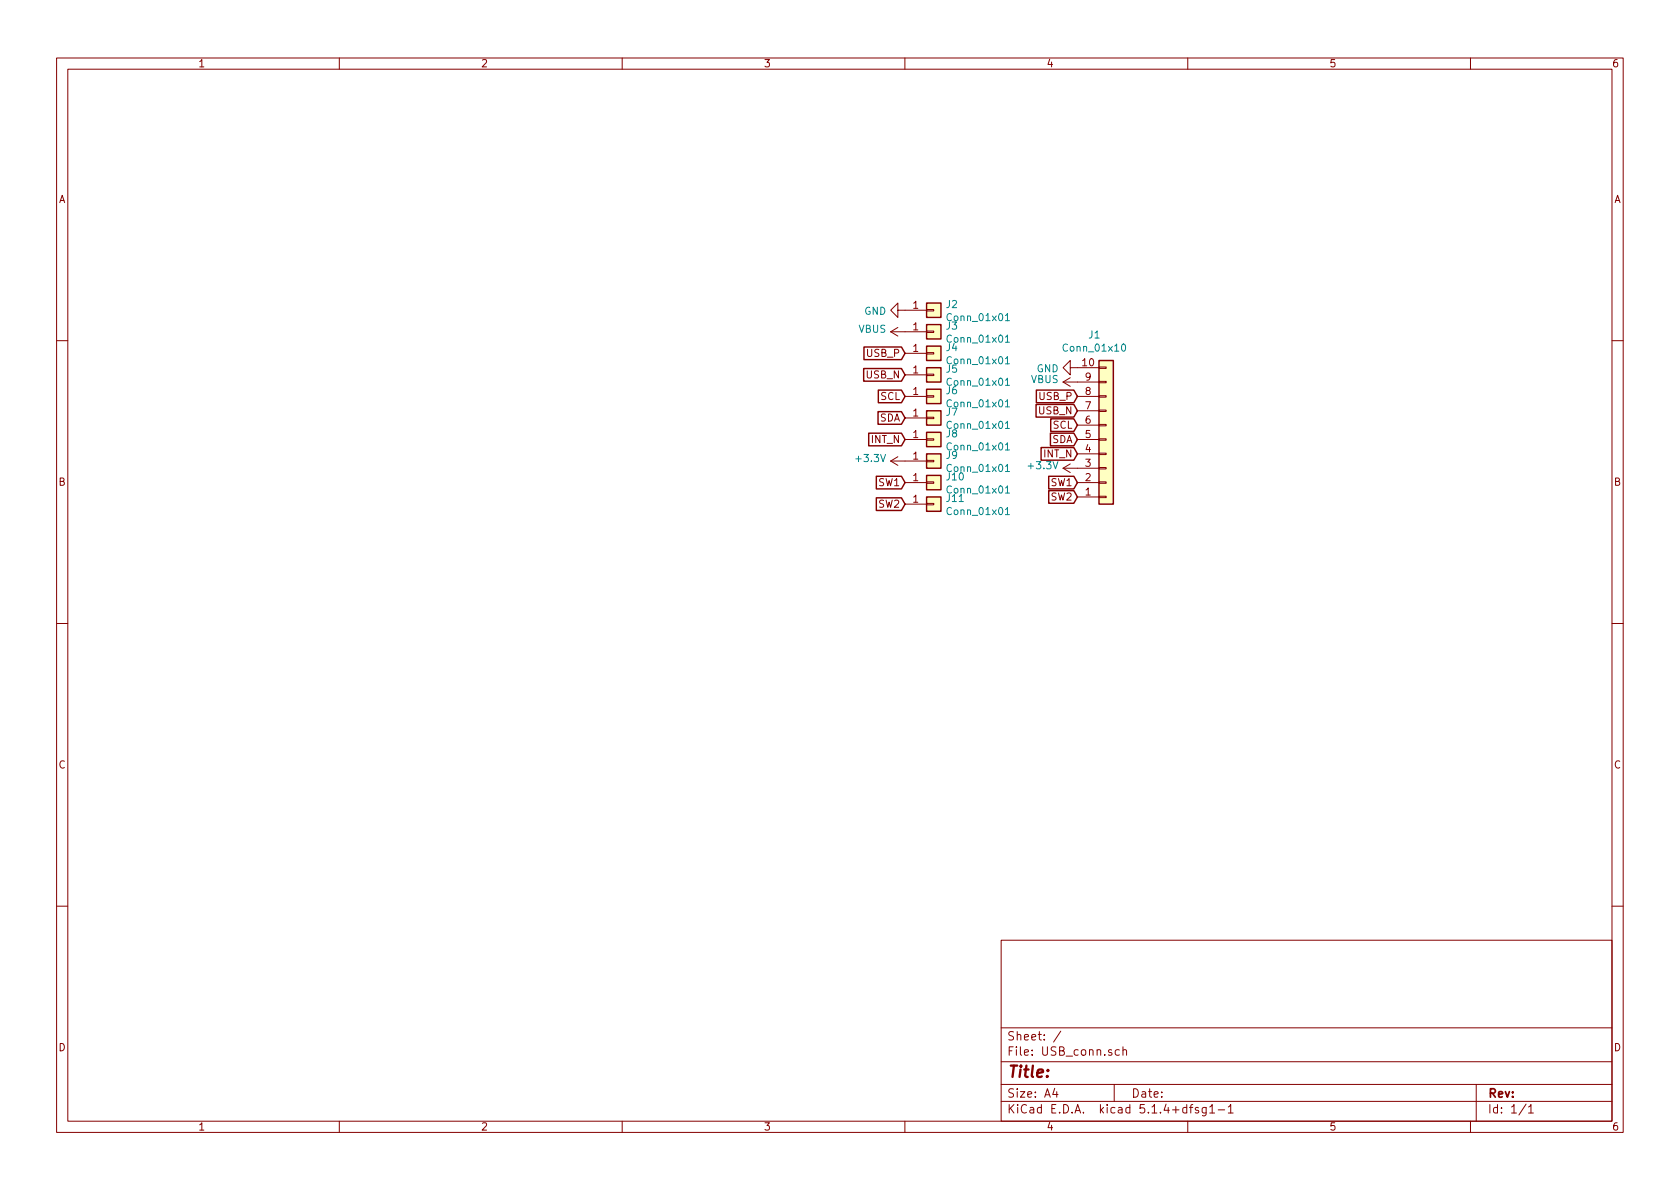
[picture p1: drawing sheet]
<svg xmlns="http://www.w3.org/2000/svg" width="297mm" height="210mm" viewBox="0 0 297 210" stroke-linecap="round" stroke-linejoin="round" font-family="sans-serif">
<g fill="none" stroke="#840000" stroke-width=".18">
<path d="M10 10.3h277v189.9h-277zM12 12.2h273v186.1h-273zM60 10.3v1.9M110 10.3v1.9M160 10.3v1.9M210 10.3v1.9M260 10.3v1.9M157.5 58.7h6.3M157.5 58.7l1.2 .7M158.7 54.9v-1.3l-1.2 1.3 1.2 1.2v-1.2h5.1M158.7 57.9l-1.2 .8M163.8 58.5h1.3v.3h-1.3z"/>
<path d="M163.8 54.7h1.3v.3h-1.3zM10 60.2h2M160 77.7h3.8M160 73.9h3.8M160 70.1h3.8M160 66.3h3.8M160 62.5h3.8M163.8 77.6h1.3v.2h-1.3zM163.8 73.8h1.3v.2h-1.3zM163.8 70h1.3v.2h-1.3zM163.8 66.2h1.3v.2h-1.3zM163.8 62.4h1.3v.2h-1.3z"/>
<path d="M188 67.6h6.3M188 67.6l1.2 .7M189.2 65v-1.3l-1.2 1.3 1.2 1.3v-1.3h5.1M189.2 66.8l-1.2 .8M190.5 77.7h3.8M190.5 70.1h3.8M190.5 75.2h3.8M190.5 72.6h3.8M194.3 72.5h1.3v.3h-1.3zM194.3 70h1.3v.2h-1.3zM194.3 67.4h1.3v.3h-1.3zM194.3 64.9h1.3v.2h-1.3z"/>
<path d="M194.3 75.1h1.3v.2h-1.3zM194.3 77.6h1.3v.2h-1.3zM285 60.2h2M157.5 81.5h6.3M157.5 81.5l1.2 .8M158.7 80.8l-1.2 .7M160 89.1h3.8M160 85.3h3.8M163.8 89h1.3v.3h-1.3zM163.8 85.2h1.3v.3h-1.3zM163.8 81.4h1.3v.3h-1.3zM188 82.8h6.3"/>
<path d="M188 82.8l1.2 .8M189.2 82l-1.2 .8M190.5 85.3h3.8M190.5 87.9h3.8M190.5 80.3h3.8M194.3 80.1h1.3v.3h-1.3zM194.3 82.7h1.3v.2h-1.3zM194.3 85.2h1.3v.3h-1.3zM194.3 87.8h1.3v.2h-1.3zM10 110.3h2M285 110.3h2M10 160.2h2"/>
<path d="M177 166.3h108v32h-108zM285 160.2h2M60 198.3v1.9M110 198.3v1.9M160 198.3v1.9M177 194.8h108M177 191.8h108M177 187.8h108M177 181.8h108M186.5 192.5l-.4 1h1M186.8 193v1M187.6 182.3l-1.3 2"/>
<path d="M197 191.8v3M197.9 185.7l-.4-.1-.3 .3 .1 .6 .2 .1 .4-.1M198.6 185.7l.2-.1 .3 .1 .1 .9M198.6 185.1v1.5M210 198.3v1.9M210.3 195.8h.6M210.9 195.3l-.4 .2v1.3M211.9 195.9l-.4-.1-.2 .2 .1 .3 .5 .1v.3h-.6M213.3 195.8v1.2l-.3 .3h-.4M213.3 195.9l-.5-.1-.3 .3 .1 .6 .2 .1 .5-.1M213.9 195.8l.4-.5v1.5M213.9 196.8h.9"/>
<path d="M215.4 196.3h1.1M217.2 195.8l.4-.5v1.5M217.2 196.8h.8M260 198.3v1.9M261 191.8v6.5M269.8 195.2l-1.2 2M270.3 195.8l.4-.5v1.5M270.3 196.8h.8"/>
</g>
<g fill="#ffffc2" stroke="#ffffc2" stroke-width=".18">
<path d="M163.8 87.9h2.6v2.5h-2.6z"/>
<path d="M163.8 84.1h2.6v2.5h-2.6z"/>
<path d="M163.8 80.3h2.6v2.5h-2.6z"/>
<path d="M163.8 76.4h2.6v2.6h-2.6z"/>
<path d="M163.8 72.6h2.6v2.6h-2.6z"/>
<path d="M163.8 68.8h2.6v2.6h-2.6z"/>
<path d="M163.8 65h2.6v2.6h-2.6z"/>
<path d="M163.8 61.2h2.6v2.5h-2.6z"/>
<path d="M163.8 57.4h2.6v2.5h-2.6z"/>
<path d="M163.8 53.6h2.6v2.5h-2.6z"/>
<path d="M194.3 63.7h2.5v25.4h-2.5z"/>
</g>
<g fill="none" stroke="#840000" stroke-width=".25">
<path d="M163.8 57.4h2.6v2.5h-2.6zM163.8 53.6h2.6v2.5h-2.6zM152.7 65.2h6.7l.6 1.1-.6 1.1h-6.7zM152.8 61.4h6.6l.6 1.1-.6 1.1h-6.6zM153.6 76.6h5.8l.6 1.1-.6 1.1h-5.8zM155.2 72.8h4.2l.6 1.1-.6 1.1h-4.2zM155.3 69h4.1l.6 1.1-.6 1.1h-4.1zM163.8 76.4h2.6v2.6h-2.6zM163.8 72.6h2.6v2.6h-2.6zM163.8 68.8h2.6v2.6h-2.6zM163.8 65h2.6v2.6h-2.6zM163.8 61.2h2.6v2.5h-2.6z"/>
<path d="M183.2 71.5h6.7l.6 1.1-.6 1.2h-6.7zM183.2 69h6.7l.6 1.1-.6 1.1h-6.7zM184.1 79.1h5.8l.6 1.2-.6 1.1h-5.8zM185.7 76.6h4.2l.6 1.1-.6 1.1h-4.2zM185.8 74.1h4.1l.6 1.1-.6 1.1h-4.1zM194.3 63.7h2.5v25.4h-2.5zM154.9 88h4.5l.6 1.1-.6 1.2h-4.5zM154.9 84.2h4.5l.6 1.1-.6 1.2h-4.5zM163.8 87.9h2.6v2.5h-2.6zM163.8 84.1h2.6v2.5h-2.6zM163.8 80.3h2.6v2.5h-2.6zM185.4 86.8h4.5l.6 1.1-.6 1.1h-4.5z"/>
<path d="M185.4 84.2h4.5l.6 1.1-.6 1.2h-4.5z"/>
</g>
<g fill="none" stroke="#008484" stroke-width=".18">
<path d="M177.8 59.6l.3-.3v1.2M177.8 55.8l.3-.4v1.3M177.8 56.7h.7M177.8 78.7l.3-.4v1.3M177.8 74.8l.3-.3v1.3M177.8 71l.3-.3v1.3M177.8 67.2l.3-.3v1.2M177.8 63.4l.3-.3v1.2M177.8 79.6h.7M177.8 75.8h.7M177.8 72h.7M177.8 68.1h.7"/>
<path d="M177.8 64.3h.7M177.8 60.5h.7M198.4 61l.2-.2a.69 .69 0 0 1 .4 .7 .69 .69 0 0 1-.4 .6l-.3-.2v-.3zM177.8 90.1l.3-.4v1.3M177.8 86.3l.3-.4v1.3M177.8 82.5l.3-.4v1.3M177.8 91h.7M177.8 87.2h.7M177.8 83.4h.7"/>
</g>
<text font-size="2.8" fill="#840000" x="178" y="190.5">Title:</text>
<g font-size="2.1" fill="#840000">
<text x="178" y="184">Sheet: /</text>
<text x="178" y="186.7">File: USB_conn.sch</text>
<text x="178" y="196.9">KiCad E.D.A. kicad 5.1.4+dfsg1-1</text>
<text x="178" y="194.1">Size: A4</text>
<text x="200" y="194.1">Date:</text>
<text x="263" y="194.1">Rev:</text>
<text x="263" y="196.9">Id: 1/1</text>
</g>
<g font-size="1.8" fill="#840000">
<text x="35" y="11.9">1</text>
<text x="85" y="11.9">2</text>
<text x="135" y="11.9">3</text>
<text x="185" y="11.9">4</text>
<text x="235" y="11.9">5</text>
<text x="285" y="11.9">6</text>
<text x="10.4" y="35.9">A</text>
<text x="285.4" y="35.9">A</text>
<text x="161.4" y="58.4">1</text>
<text x="161.4" y="54.6">1</text>
<text x="153.3" y="63.1">USB_P</text>
<text x="161.4" y="62.2">1</text>
<text x="191.4" y="64.8">10</text>
<text x="153.2" y="66.9">USB_N</text>
<text x="155.7" y="70.7">SCL</text>
<text x="161.4" y="69.8">1</text>
<text x="161.4" y="66">1</text>
<text x="183.8" y="70.7">USB_P</text>
<text x="191.9" y="69.8">8</text>
<text x="191.9" y="67.3">9</text>
<text x="155.5" y="74.5">SDA</text>
<text x="161.4" y="77.5">1</text>
<text x="161.4" y="73.7">1</text>
<text x="183.7" y="73.3">USB_N</text>
<text x="186.2" y="75.8">SCL</text>
<text x="191.9" y="77.5">5</text>
<text x="191.9" y="74.9">6</text>
<text x="191.9" y="72.4">7</text>
<text x="154.1" y="78.4">INT_N</text>
<text x="161.4" y="81.3">1</text>
<text x="184.6" y="80.9">INT_N</text>
<text x="186" y="78.4">SDA</text>
<text x="191.9" y="82.5">3</text>
<text x="191.9" y="80">4</text>
<text x="10.4" y="85.9">B</text>
<text x="155.4" y="89.8">SW2</text>
<text x="155.4" y="86">SW1</text>
<text x="161.4" y="88.9">1</text>
<text x="161.4" y="85.1">1</text>
<text x="185.9" y="88.5">SW2</text>
<text x="185.9" y="86">SW1</text>
<text x="191.9" y="87.6">1</text>
<text x="191.9" y="85.1">2</text>
<text x="285.4" y="85.9">B</text>
<text x="10.4" y="135.9">C</text>
<text x="285.4" y="135.9">C</text>
<text x="10.4" y="185.9">D</text>
<text x="285.4" y="185.9">D</text>
<text x="35" y="199.9">1</text>
<text x="85" y="199.9">2</text>
<text x="135" y="199.9">3</text>
<text x="185" y="199.9">4</text>
<text x="235" y="199.9">5</text>
<text x="285" y="199.9">6</text>
</g>
<g font-size="1.8" fill="#008484">
<text x="151.8" y="58.8">VBUS</text>
<text x="152.8" y="55.7">GND</text>
<text x="167.3" y="58.3">J3</text>
<text x="167.3" y="54.5">J2</text>
<text x="167.8" y="56.8">Conn_01x01</text>
<text x="192.5" y="59.9">J1</text>
<text x="167.3" y="65.9">J5</text>
<text x="167.3" y="62.1">J4</text>
<text x="167.8" y="64.4">Conn_01x01</text>
<text x="167.8" y="60.6">Conn_01x01</text>
<text x="183.3" y="65.8">GND</text>
<text x="188.3" y="62.2">Conn_01x10</text>
<text x="167.3" y="69.7">J6</text>
<text x="167.8" y="68.2">Conn_01x01</text>
<text x="182.3" y="67.7">VBUS</text>
<text x="167.3" y="77.3">J8</text>
<text x="167.3" y="73.5">J7</text>
<text x="167.8" y="75.8">Conn_01x01</text>
<text x="167.8" y="72">Conn_01x01</text>
<text x="151.5" y="81.7">+3.3V</text>
<text x="167.3" y="81.1">J9</text>
<text x="167.8" y="83.5">Conn_01x01</text>
<text x="167.8" y="79.6">Conn_01x01</text>
<text x="182" y="83">+3.3V</text>
<text x="167.4" y="88.8">J11</text>
<text x="167.4" y="85">J10</text>
<text x="167.8" y="87.3">Conn_01x01</text>
<text x="167.8" y="91.1">Conn_01x01</text>
</g>
</svg>
